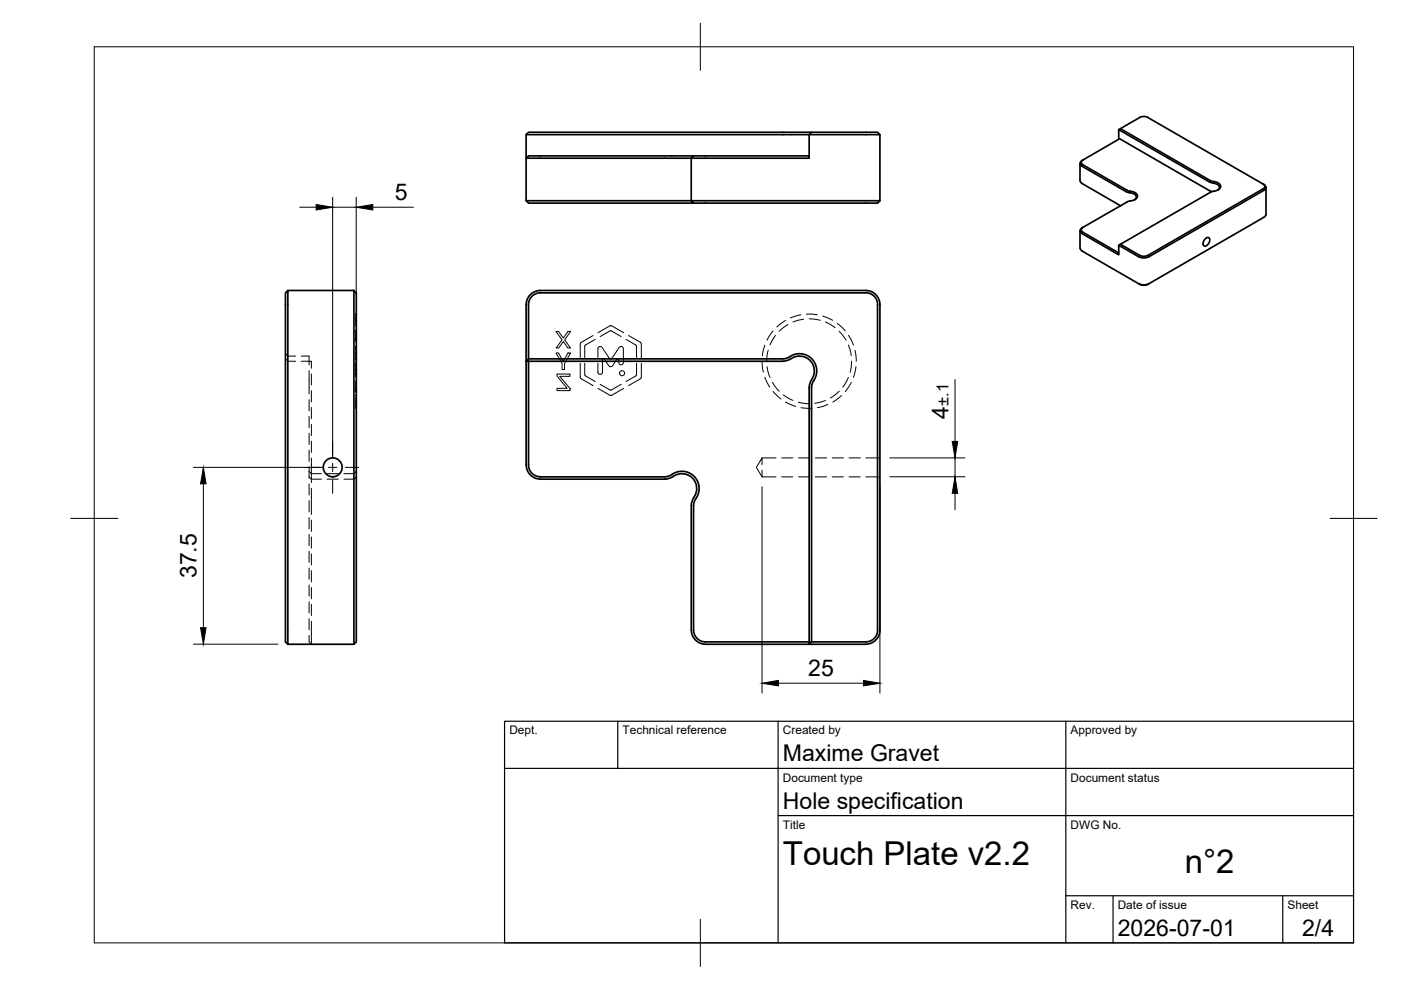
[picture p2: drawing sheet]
<svg xmlns="http://www.w3.org/2000/svg" width="297mm" height="210mm" viewBox="0 0 297 210" stroke-linecap="round" stroke-linejoin="round" font-family="sans-serif">
<!-- layer: Visible -->
<g fill="none" stroke="#000" stroke-width=".36">
<path d="M111.5 28.5h60.1l.5-.5h14l.5 .5M111.5 28.5v14.1M147 33.1h-34.9l-.6 .4h35.1l.4-.4h24.6M172.1 28h-60l-.6 .5M229 34.6v3.7M229 38.3l.4 .6M229.4 38.9l8.2 4.7M229.4 35.3l9.4 5.3M229.4 34l-.4 .5 .2 .5 .2 .2M229.6 33.9l-.2 .1M229.6 33.9l7.8-4.5 19.1 11M229.6 33.9l-.4 .5 .4 .5 9.3 5.4 .7 .2a1.2 1.2 0 0 1 1.5 1.4 2.79 2.79 0 0 1-2 .8l-9.5 5.5"/>
<path d="M237.2 27.5l.4-.2 19 11 .7 .2a1.17 1.17 0 0 1 1.4 1.3 3.4 3.4 0 0 1-2.1 1l-19 11M237.2 27.5l19.3 11.1M237.2 27.5v2M241.6 24.9l-4 2.4M241.6 24.9l1.1-.2 .7 .2 24.4 14.1a.69 .69 0 0 1 .6 .6 .69 .69 0 0 1-.4 .8l-24.4 14a2.42 2.42 0 0 1-2.2 .1l-4.2-2.5v2l-7.8-4.5M256.5 38.6l.8 .2M257.3 38.8l.3 .1a.77 .77 0 0 1 .9 .5 .77 .77 0 0 1-.3 .9M267.8 39l.4 .5-.4 .5M268.4 39.7v5.8M186.6 42.6v-14.1h-15v5h-25v9.1l.4 .5h-34.9l-.6-.5h75.1l-.5 .5h-39.1M229 48.9v3.7M229 52.6l.4 .6"/>
<path d="M229.4 53.2l12.2 7.1M229.4 48.3l-.4 .5 .2 .5 .2 .2M229.6 48.2l-.2 .1M229.6 48.2l-.4 .5 .4 .5 7.6 4.4M237.2 52l.4-.2 4 2.3M238.8 40.6l1.2 .3a.78 .78 0 0 1 .8 .5 .78 .78 0 0 1-.3 1M255.5 50.7l.3-.3h.5a1.16 1.16 0 0 1-1 1.7 1 1 0 0 1 .2-1.4zM256.5 40.4l.5 .2M267.8 40l-24.4 14.1-.7 .2-1.1-.2M268.4 45.4l-.4 .7-24.4 14.1M61 61.6l-.5 .5v74l.5 .5M75 61.6l.5 .5v74l-.5 .5z"/>
<path d="M75 61.6h-14v75h14M111.5 64.6v34M111.6 64.6a2.99 2.99 0 0 1 3-3h69a2.99 2.99 0 0 1 3 3M112.1 76.6v22a2.54 2.54 0 0 0 2.5 2.5h26.4l.8-.1 .7-.4M112.1 64.6v11.5M114.6 62.1h69M114.6 62.1a2.51 2.51 0 0 0-2.5 2.5M183.6 62.1a2.51 2.51 0 0 1 2.5 2.5M186.1 64.6v69M186.6 64.6v69a3 3 0 0 1-3 3h-34a2.99 2.99 0 0 1-3-3v-26.4l.2-1.1a3.6 3.6 0 0 0 0-4.8 3.3 3.3 0 0 0-4.4-.1l-1.4 .4M241.5 60.2a2.33 2.33 0 0 0 2.1 0M243.6 60.2l-.9 .3-1.1-.2"/>
<path d="M111.6 98.6a2.99 2.99 0 0 0 3 3M172.1 80.4a3.2 3.2 0 0 0-.5-4.1 3.2 3.2 0 0 0-4.2-.1l-1.4 .4h-54.5l.6-.5h53.9l.7-.1a4.2 4.2 0 0 1 4.9-.4 3.7 3.7 0 0 1 .7 5.4l-.2 1.2v53.9M172.1 80.4l-.3 .7-.2 1.1v54.4l.5-.5h11.5a2.51 2.51 0 0 0 2.5-2.5M114.6 101.6h26.4M142.4 100.6a3.7 3.7 0 0 1 4.8 .4 3.7 3.7 0 0 1 .3 4.7M147 107.2v26.4M147.5 105.7l-.3 .7-.1 .8M147.1 133.6a2.51 2.51 0 0 0 2.5 2.5h22"/>
<circle cx="70.5" cy="99.1" r="2"/>
</g>
<!-- layer: Hidden -->
<g fill="none" stroke="#000" stroke-width=".21">
<path d="M60.5 75l.5 .5h1.7M60.5 76.1l.5 .5h1.7M63.9 76.6h2.1v1.5M63.9 75.5h1.6v1.9M65.5 78.6v4.9M66 79.3v2.3M75.3 77.2v2.4M75.3 73.6v2.4M75.3 70v2.4h.2M75.3 76.1h.2h-.2M75.3 76.6h.2M75.3 77.1h.2"/>
<path d="M75.3 74.8h.2M75.3 78.4h.2M75.3 73.5h.2M75.3 77.3h.2M75.3 77.8h.2M75.3 77.5h.2M75.3 79.4h.2M75.3 79.7h.2M75.3 79.3h.2M75.3 79.8h.2M75.3 72h.2M75.3 70.3h.2"/>
<path d="M75.3 73.8h.2M75.3 71.7h.2M75.3 67.6h.2M75.3 78.6h.2M75.3 76.1h.2M75.3 70.1h.2M75.3 69h.2M75.5 66.6h-.2v2.2M112.1 76.1v.5M117.9 74.8h.5l1 1.8 1-1.8h.6l-1.3 2.3v1.3h-.5v-1.3zM117.9 70.3h.5l1 1.4 1-1.4h.6l-1.3 1.7 1.2 1.8h-.5l-1-1.4-.9 1.4h-.6l1.2-1.8zM118.1 79.3h2.7v.5h-2.1l2.2 2.6v.4h-2.8v-.5h2.1l-2.1-2.6z"/>
<path d="M123 77l.1 3.1 2.7 1.7M124 77v2.6l2.2 1.3M125.8 71.1l-2.7 1.7-.1 3.1M126.2 72l-2.2 1.3v2.5M126.8 75.8v-2l.2-.3h.3l.4 .2 1.5 2.3 .3 .1 1.8-2.5 .4-.1 .5 .3v3a.49 .49 0 0 1-.5 .5 .49 .49 0 0 1-.5-.5v-.6l-.3-.1-1.1 1.5-.5 .1-1.2-1.5-.3-.1-.1 2.8-.1 .3a.47 .47 0 0 1-.5 .2 .47 .47 0 0 1-.3-.5v-1.9M126.8 70.5l2.6-1.5 .3 .1 2.5 1.4M127.2 71.4l2.2-1.3 2.3 1.3M132.7 72l2.2 1.2 .1 2.6M133.3 71.1l2.6 1.6 .1 3.2M135 77l-.1 2.6-2.2 1.3M136 77l-.1 3.2-2.6 1.6M161.6 76.6l.2 2.3"/>
<path d="M162.2 73.2l-.6 2.3M162.6 77.8l.7 2.2M162.9 74.2l-.3 2.4M163.9 70.2l-1.3 1.9M164.4 71.1l-1.1 2M166.5 67.9l-1.8 1.4M167.1 68.8l-1.9 1.4M169.8 66.8l-2.2 .6M170.4 67.7l-2.3 .6M171 66.6l2.3 .2M171.6 67.6l2.3 .3M174.4 67l2.2 .9"/>
<path d="M175 68.3l2 1.2M177.5 68.6l1.7 1.6M177.9 70.2l1.5 1.9M179.9 73.2l.6 2.2M179.9 71.1l1.1 2.1M180.6 76.6l-.3 2.3M181.3 74.3l.2 2.3M181.5 77.7l-.5 2.3M65.5 84.7v2.4M65.5 88.3v2.4M65.5 91.9v2.3M65.5 95.4v2.4"/>
<path d="M65.5 99v2.4M65.5 99.9l.5 .5M66 97.1v3.3M66 82.8v2.4M66 86.4v2.4M66 90v2.4M66 93.5v2.4M75.3 84.3v2.3h.2M75.3 80.8v2.3M75.3 82.8h.2M75.3 82.3h.2M75.3 82.4h.2"/>
<path d="M75.3 85.6h.2M75.3 82.7h.2M75.3 83.9h.2M75.5 99.9l-.5 .5h-2.1M126.8 82.4l2.6 1.5 .3-.1 2.5-1.4M127.2 81.5l2.2 1.2 2.3-1.2M161.6 99.7v1.4M161.6 98.5v-1.4l-1.2 2 1.2 2M161.6 97.1h2.9M162.2 80l1 2.1M163.8 81.1l1.4 1.8M163.9 83l1.7 1.6"/>
<path d="M165.7 97.1h2.4M166.1 83.7l2 1.2M166.6 85.3l2.1 .9M169.2 85.3l2.4 .3M169.3 97.1h2.4M169.8 86.4l2.3 .2M172.9 97.1h2.4M175 84.9l-2.3 .6M175.5 85.8l-2.2 .6M176.4 97.1h2.4M177.9 82.9l-1.8 1.5M178.4 83.9l-1.8 1.4"/>
<path d="M179.9 80l-1.2 2.1M180 97.1h2.4M180.5 81.1l-1.3 1.9M183.6 97.1h3M65.5 101.1l.5 .5h2.2M65.5 102.6v2.4M65.5 106.1v2.4M65.5 109.7v2.4M65.5 113.3v2.4M65.5 116.9v2.3M66 103.5v5.6M66 100.4v1.9"/>
<path d="M66 110.3v2.4M66 113.8v2.4M66 117.4v2.4M66 100.4h2.2M69.3 101.6h2.4M69.3 100.4h2.4M75.5 101.1l-.5 .5h-2.1M161.6 101.1h2.9M165.7 101.1h2.4M169.3 101.1h2.4M172.9 101.1h2.4M176.4 101.1h2.4"/>
<path d="M180 101.1h2.4M183.6 101.1h3M65.5 120.4v2.4M65.5 124v2.4M65.5 127.6v2.4M65.5 131.2v2.3M66 131.7v4.9l-.5-.5v-1.4M66 121v2.4M66 124.6v2.4M66 128.1v2.4M171.6 136.1h.5"/>
<circle cx="131.9" cy="79.1" r=".54"/>
</g>
<!-- layer: BORDER -->
<path d="M20 9.9h267v190h-267zM148.5 4.9v10M15 109.9h10M282 109.9h10M148.5 194.9v10" fill="none" stroke="#000" stroke-width=".21"/>
<!-- layer: TITLEBLOCK -->
<path d="M107 152.9h180v47h-180zM131 152.9v10M165 152.9v47M226 152.9v47M107 162.9h180M165 172.9h122M226 189.9h61M236 189.9v10M272 189.9v10" fill="none" stroke="#000" stroke-width=".25"/>
<!-- layer: FD_Dimensions -->
<g fill="none" stroke="#000" stroke-width=".21">
<path d="M63.5 43.9h3.5M70.5 41.8v55.2M70.5 43.9h5M75.5 41.8v20.7M79 43.9h8.7M41 99.1h27.4M188.7 97.1h15.9M202.5 80.4v13.2M202.5 97.1v4M43.1 102.6v30.5M161.6 103.2v43.8M186.6 103.2v43.8"/>
<path d="M188.7 101.1h15.9M202.5 104.6v3.5M41 136.6h17.9M165.1 144.9h18"/>
</g>
<path d="M67 43.4l3.5 .5-3.5 .6zM75.5 43.9l3.5-.5v1.1zM201.9 93.6h1.2l-.6 3.5zM43.1 99.1l.6 3.5h-1.2zM202.5 101.1l.6 3.5h-1.2zM42.5 133.1h1.2l-.6 3.5zM161.6 144.9l3.5-.6v1.1zM183.1 144.3l3.5 .6-3.5 .5z" fill="#000" stroke="#000" stroke-width=".21"/>
<!-- layer: Smart Centers -->
<path d="M65 99.1h2.9M69.6 99.1h1.8M70.5 93.6v2.8M70.5 98.2v1.8M73.2 99.1h2.8M70.5 101.8v2.8" fill="none" stroke="#000" stroke-width=".21"/>
<g font-size="7">
<text x="166" y="183.4">Touch Plate v2.2</text>
<text x="251.2" y="185.2">n°2</text>
</g>
<g font-size="4.9">
<text x="83.7" y="42.5">5</text>
<text x="201.1" y="88.7" transform="rotate(-90 201.1 88.7)">4</text>
<text x="41.7" y="122.6" transform="rotate(-90 41.7 122.6)">37.5</text>
<text x="171.4" y="143.4">25</text>
<text x="166" y="161.4">Maxime Gravet</text>
<text x="166" y="171.4">Hole specification</text>
<text x="237" y="198.4">2026-07-01</text>
<text x="276.1" y="198.6">2/4</text>
</g>
<text font-size="3.5" x="201.1" y="86" transform="rotate(-90 201.1 86)">±.1</text>
<g font-size="2.5">
<text x="108" y="155.7">Dept.</text>
<text x="132" y="155.7">Technical reference</text>
<text x="166" y="155.7">Created by</text>
<text x="227" y="155.7">Approved by</text>
<text x="166" y="165.7">Document type</text>
<text x="227" y="165.7">Document status</text>
<text x="166" y="175.7">Title</text>
<text x="227" y="175.7">DWG No.</text>
<text x="227" y="192.7">Rev.</text>
<text x="237" y="192.7">Date of issue</text>
<text x="273" y="192.7">Sheet</text>
</g>
</svg>
